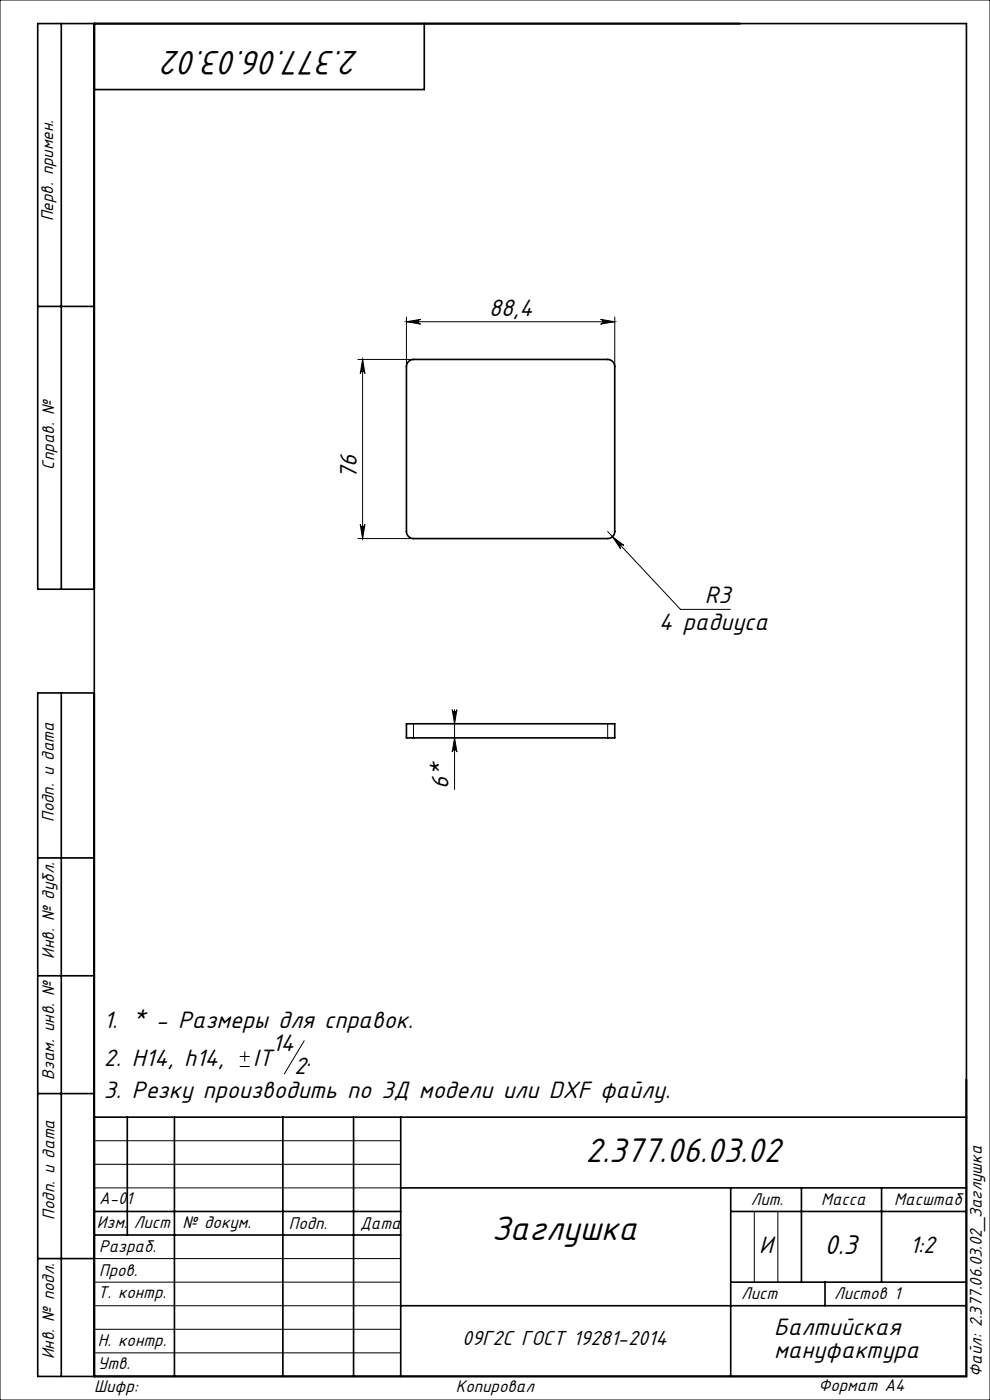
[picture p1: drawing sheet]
<svg xmlns="http://www.w3.org/2000/svg" width="210mm" height="297mm" viewBox="0 0 210 297" stroke-linecap="round" stroke-linejoin="round" font-family="sans-serif">
<g fill="none" stroke="#000" stroke-width=".21">
<path d="M0 0h210v297h-210zM75.9 76.3h11.8M76.9 76.3l.5 3a.5 .5 0 0 0-.5-.5 .5 .5 0 0 0-.5 .5zM76.9 76.3v38M86.2 68.3l3-.5a.5 .5 0 0 0-.5 .5 .5 .5 0 0 0 .5 .5zM86.2 67.3v10.5M86.2 68.3h44.2M127.4 67.8l3 .5-3 .5a.5 .5 0 0 0 .5-.5 .5 .5 0 0 0-.5-.5zM130.4 67.3v10.5M75.9 114.3h11.8M76.4 111.3a.5 .5 0 0 0 .5 .4 .5 .5 0 0 0 .5-.4l-.5 3zM128.9 112.8l15.4 16.5h10.6"/>
<path d="M129.9 113.8l2.4 1.9a.5 .5 0 0 0-.7 0 .5 .5 0 0 0 0 .7zM87.7 153.5v3M95.9 150.5a.5 .5 0 0 0 .5 .5 .5 .5 0 0 0 .5-.5l-.5 3zM96.4 156.5l.5 3a.5 .5 0 0 0-.5-.4 .5 .5 0 0 0-.5 .4zM96.4 150.5v17M128.9 153.5v3M50.9 226.3h2.1M50.9 224.1h2.1M51.9 223.1v2.1M64.5 220.8l-4.2 7M20 242h65M20 247h65"/>
<path d="M20 252h65M160 257v15M165 257v15M20 277h65M20 272h65M20 267h65M20 287h65M20 282h65"/>
</g>
<g fill="none" stroke="#000" stroke-width=".35">
<path d="M13 5v120M20 5v287M90 5v14h-70M8 65h12M86.7 76.7l.4-.3 .6-.1h41.2a1.5 1.5 0 0 1 1.5 1.5v35a1.5 1.5 0 0 1-1.5 1.5h-41.2a1.5 1.5 0 0 1-1.5-1.5v-35l.1-.6zM20 125h-12v-120h197v287h-197v-145h12M13 147v145M86.2 153.5h44.2v3h-44.2zM8 182h12M8 207h12M8 232h12M20 237h185"/>
<path d="M27 237v25M37 237v55M60 237v55M75 237v55M85 237v55M20 257h65M85 252h120M155 252v40M155 257h50M170 252v20M187 252v20M8 267h12"/>
<path d="M20 262h65M85 277h120M155 272h50M175 272v5"/>
</g>
<g fill="#000">
<path d="M129.9 113.8l2.4 1.9a.5 .5 0 0 0-.7 0 .5 .5 0 0 0 0 .7z"/>
<path d="M76.9 76.3l.5 3a.5 .5 0 0 0-.5-.5 .5 .5 0 0 0-.5 .5zM76.4 111.3a.5 .5 0 0 0 .5 .4 .5 .5 0 0 0 .5-.4l-.5 3z"/>
<path d="M86.2 68.3l3-.5a.5 .5 0 0 0-.5 .5 .5 .5 0 0 0 .5 .5zM127.4 67.8l3 .5-3 .5a.5 .5 0 0 0 .5-.5 .5 .5 0 0 0-.5-.5z"/>
<path d="M95.9 150.5a.5 .5 0 0 0 .5 .5 .5 .5 0 0 0 .5-.5l-.5 3zM96.4 156.5l.5 3a.5 .5 0 0 0-.5-.4 .5 .5 0 0 0-.5 .4z"/>
</g>
<g font-size="8">
<text x="76.2" y="10.7" transform="rotate(-180 76.2 10.7)">2.377.06.03.02</text>
<text x="124.2" y="246.6">2.377.06.03.02</text>
<text x="104.3" y="263.1">Заглушка</text>
</g>
<text font-size="6.4" x="174.9" y="266">0.3</text>
<g font-size="5.6">
<text x="103.8" y="67">88,4</text>
<text x="75.7" y="101.6" transform="rotate(-90 75.7 101.6)">76</text>
<text x="149.5" y="128">R3</text>
<text x="139.8" y="133.6">4 радиуса</text>
<text x="95.2" y="167.5" transform="rotate(-90 95.2 167.5)">6*</text>
<text x="22" y="218.1">1. * - Размеры для справок.</text>
<text x="22" y="226.2">2. Н14, h14,</text>
<text x="53.7" y="226.2">IT</text>
<text x="57.7" y="223">14</text>
<text x="62.4" y="227.9">2</text>
<text x="65" y="226.2">.</text>
<text x="22" y="232.8">3. Резку производить по 3Д модели или DXF файлу.</text>
<text x="161.1" y="265.7">И</text>
<text x="193" y="265.8">1:2</text>
<text x="164.2" y="283.1">Балтийская</text>
<text x="164.2" y="288">мануфактура</text>
</g>
<text font-size="4.8" x="98" y="285.4">09Г2С ГОСТ 19281-2014</text>
<g font-size="4">
<text x="11.3" y="46.9" transform="rotate(-90 11.3 46.9)">Перв. примен.</text>
<text x="11.5" y="99.6" transform="rotate(-90 11.5 99.6)">Справ. №</text>
<text x="11.4" y="174.4" transform="rotate(-90 11.4 174.4)">Подп. и дата</text>
<text x="11.5" y="203.4" transform="rotate(-90 11.5 203.4)">Инв. № дубл.</text>
<text x="11.5" y="229" transform="rotate(-90 11.5 229)">Взам. инв. №</text>
<text x="21" y="255.5">А-01</text>
<text x="159.2" y="255.6">Лит.</text>
<text x="174.2" y="255.6">Масса</text>
<text x="189.7" y="255.6">Масштаб</text>
<text x="11.5" y="258.8" transform="rotate(-90 11.5 258.8)">Подп. и дата</text>
<text x="20.6" y="260.5">Изм.</text>
<text x="28.4" y="260.5">Лист</text>
<text x="38.7" y="260.5">№ докум.</text>
<text x="61.3" y="260.6">Подп.</text>
<text x="76.4" y="260.6">Дата</text>
<text x="21" y="265.6">Разраб.</text>
<text x="20.7" y="275.4">Т. контр.</text>
<text x="21" y="270.8">Пров.</text>
<text x="157.2" y="275.6">Лист</text>
<text x="176.9" y="275.6">Листов 1</text>
<text x="20.7" y="285.6">Н. контр.</text>
<text x="11.5" y="288.4" transform="rotate(-90 11.5 288.4)">Инв. № подл.</text>
<text x="20.7" y="290.4">Утв.</text>
<text x="208.3" y="292.1" transform="rotate(-90 208.3 292.1)">Файл: 2.377.06.03.02_Заглушка</text>
<text x="20" y="295.3">Шифр:</text>
<text x="96.7" y="295.3">Копировал</text>
<text x="173.6" y="295.1">Формат A4</text>
</g>
</svg>
